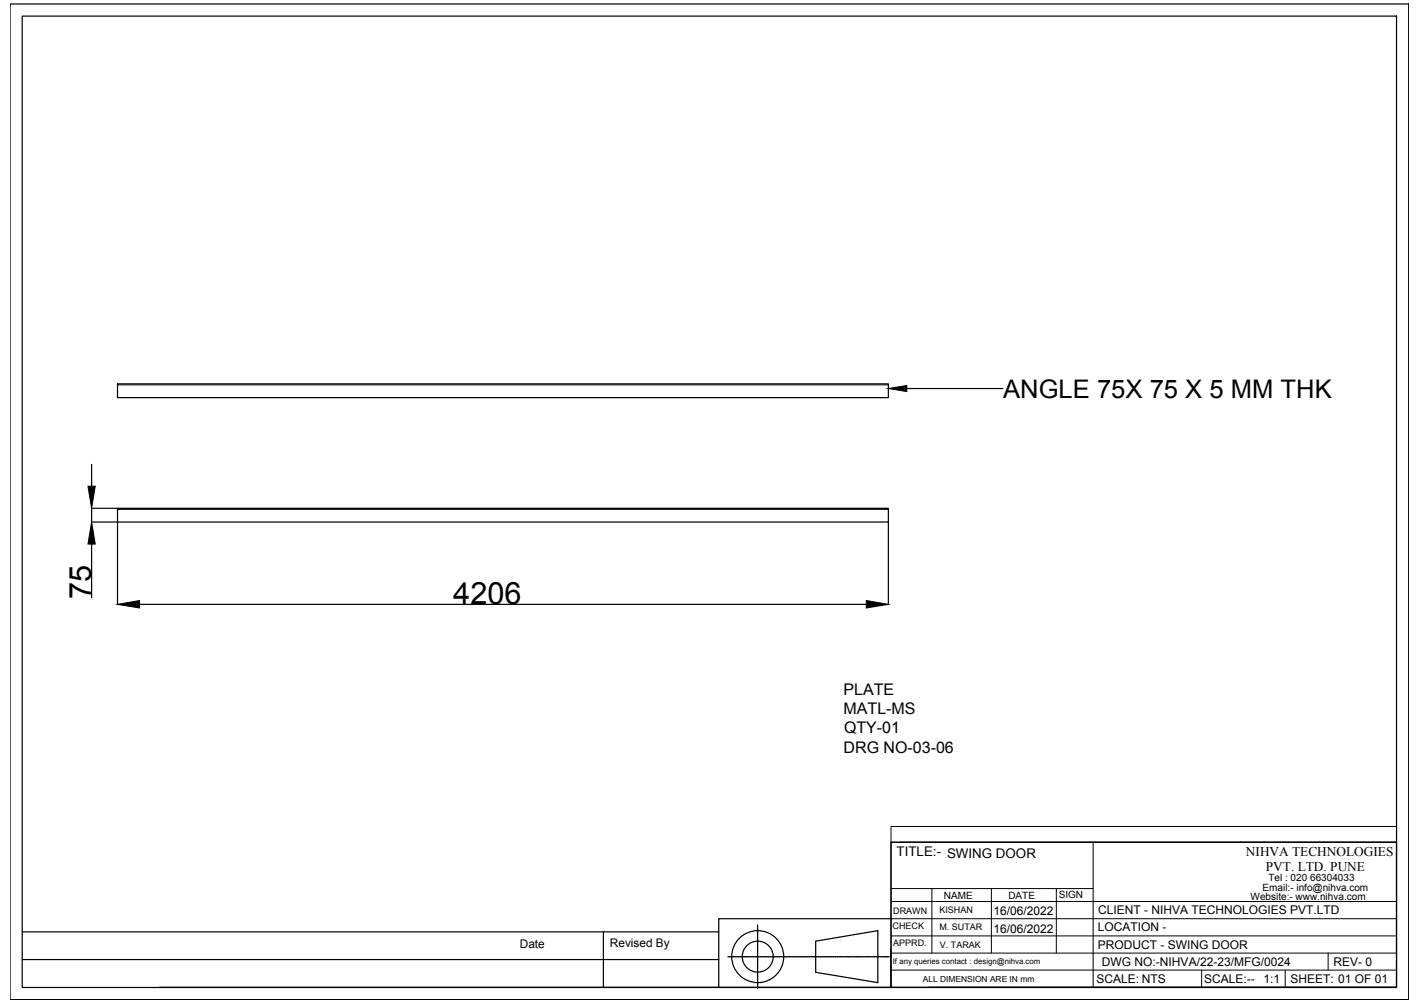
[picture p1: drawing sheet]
<svg xmlns="http://www.w3.org/2000/svg" width="297mm" height="210mm" viewBox="0 0 297 210" stroke-linecap="round" stroke-linejoin="round" font-family="sans-serif">
<!-- layer: 0 -->
<g fill="none" stroke="#000" stroke-width=".25">
<path d="M2.1 .8h292.6v208.4h-292.6zM4.6 3.4h287.5v203.3h-287.5zM19.2 97.2v4.6M24.6 80.3h161.2v2.9h-161.2zM189.7 81.3h20.1M19.2 113.9v11.2M24.5 106.4h-5.4l.1 2.8h5.3M24.6 106.4h161.2v.2h-161.2zM24.6 106.6v2.6h161.2v-2.6M24.6 109.3v17.2M185.8 109.3v17.2M29.2 126.5h152"/>
<path d="M186.4 176.3h105.7v30.3h-105.7zM4.6 195h145.8M126.2 195v11.7M158.5 193.6v.2M158.5 193.9v1.8M158.5 195.8v.2M158.5 196.1v1.6M158.5 197.8v.2M158.5 198.1v1.5M158.5 199.7v.2M170.6 197l13-2.2v10.8l-13-2.1zM186.4 192.3h-36v14.3h-117"/>
<path d="M4.6 200.8h145.8M150.4 206.6h36M152.3 200.2h.7M153.1 200.2h.6M153.7 200.2h1.2M155 200.2h.6M155.7 200.2h1.2M157 200.2h.6M157.6 200.2h1.2M158.5 200v1.6M158.5 201.7v.2M158.5 202v1.5"/>
<path d="M158.5 203.6v.2M158.5 203.9v1.6M158.5 205.6v.2M158.5 205.9v1M158.9 200.2h.6M159.6 200.2h1.2M160.9 200.2h1.8M162.8 200.2h1.9M164.7 200.2h1.9M166.7 200.2h1.9M168.6 200.2h1.9M170.6 200.2h1.9"/>
<path d="M172.5 200.2h1.9M174.5 200.2h1.8M176.4 200.2h.2M176.7 200.2h1.6M178.4 200.2h.2M178.7 200.2h1.5M180.3 200.2h.2M180.6 200.2h1.6M182.3 200.2h.2M182.6 200.2h1.5M184.2 200.2h.2M184.5 200.2h1.5"/>
<path d="M194.3 206.6h97.8"/>
<circle cx="158.5" cy="200.2" r="5.4"/>
<circle cx="158.5" cy="200.2" r="3.2"/>
</g>
<g fill="none" stroke="#000" stroke-width=".21">
<path d="M24.6 80.5h161.2M186.4 173h105.7v3.3h-105.7zM186.4 176.3v30.3M188.2 176.3h103.9M228.7 176.3v30.3M186.4 199.5h105.7M186.4 195.9h105.7M186.4 192.3h105.7M186.4 188.7h105.7M186.4 186h42.3M194.9 186v13.5M207.4 186v13.5"/>
<path d="M221 186v13.5M277.8 199.5v3.5M186.4 203h105.7M251.4 203v3.6M268.8 203v3.6"/>
</g>
<path d="M185.8 81.3l3.9-.6v1.2zM18.4 101.8h1.5l-.7 4.6zM19.2 109.2l.7 4.7h-1.5zM24.6 126.5l4.6-.8v1.5zM181.2 125.7l4.6 .8-4.6 .7z" fill="#000" stroke="#000" stroke-width=".21"/>
<g font-size="6.4">
<text x="19.1" y="125.4" transform="rotate(-90 19.1 125.4)">75</text>
<text x="94.8" y="126.4">4206</text>
</g>
<text font-size="5.4" x="209.8" y="83.3">ANGLE 75X 75 X 5 MM THK</text>
<g font-size="3.3">
<text x="176.5" y="145.4">PLATE</text>
<text x="176.5" y="149.5">MATL-MS</text>
<text x="176.6" y="153.5">QTY-01</text>
<text x="176.5" y="157.5">DRG NO-03-06</text>
</g>
<g font-size="2.8">
<text x="187.6" y="179.2">TITLE:- SWING DOOR</text>
<text x="260.6" y="179.1">NIHVA TECHNOLOGIES</text>
<text x="264.8" y="182.3">PVT. LTD. PUNE</text>
</g>
<g font-size="2.5">
<text x="207.8" y="191.6">16/06/2022</text>
<text x="229.7" y="191.3">CLIENT - NIHVA TECHNOLOGIES PVT.LTD</text>
<text x="207.8" y="195.2">16/06/2022</text>
<text x="229.6" y="194.9">LOCATION -</text>
<text x="108.7" y="198.5">Date</text>
<text x="127.6" y="198.2">Revised By</text>
<text x="229.6" y="198.5">PRODUCT - SWING DOOR</text>
<text x="230.5" y="202.1">DWG NO:-NIHVA/22-23/MFG/0024</text>
<text x="279" y="202.1">REV- 0</text>
<text x="229.3" y="205.7">SCALE: NTS</text>
<text x="251.9" y="205.7">SCALE:--</text>
<text x="264.3" y="205.7">1:1</text>
<text x="269.9" y="205.7">SHEET: 01 OF 01</text>
</g>
<g font-size="2.1">
<text x="265.3" y="184.4">Tel : 020 66304033</text>
<text x="197.4" y="188.1">NAME</text>
<text x="210.9" y="188.2">DATE</text>
<text x="221.5" y="188">SIGN</text>
<text x="261.6" y="188.4">Website:- www.nihva.com</text>
<text x="264.1" y="186.5">Email:- info@nihva.com</text>
</g>
<g font-size="1.9">
<text x="186.8" y="191.2">DRAWN</text>
<text x="196.5" y="191.1">KISHAN</text>
<text x="186.7" y="194.4">CHECK</text>
<text x="186.8" y="198">APPRD.</text>
<text x="196.5" y="194.7">M. SUTAR</text>
<text x="196.6" y="198.3">V. TARAK</text>
</g>
<text font-size="1.8" x="193" y="205.4">ALL DIMENSION ARE IN mm</text>
<text font-size="1.6" x="186.8" y="201.7">If any queries contact : design@nihva.com</text>
</svg>
